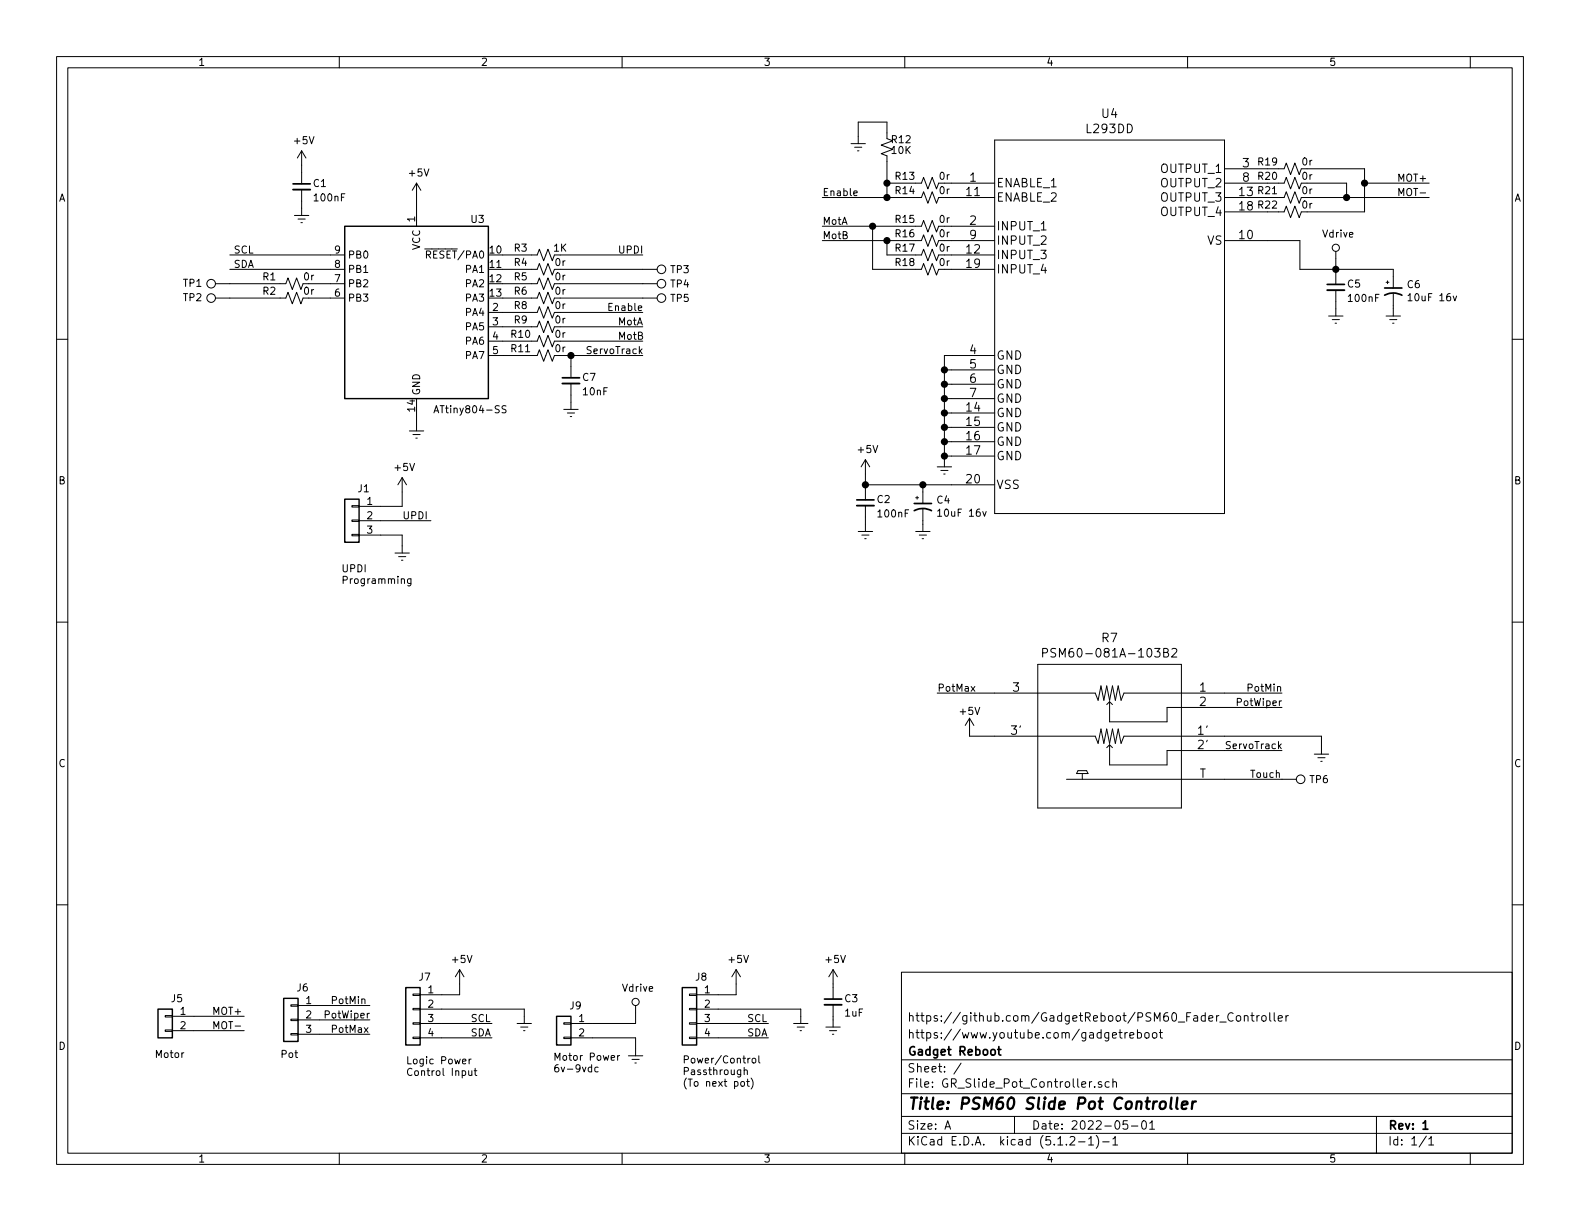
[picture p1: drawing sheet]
EESchema Schematic File Version 4
LIBS:GR_Slide_Pot_Controller-cache
EELAYER 29 0
EELAYER END
$Descr A 11000 8500
encoding utf-8
Sheet 1 1
Title "PSM60 Slide Pot Controller"
Date "2022-05-01"
Rev "1"
Comp "Gadget Reboot"
Comment1 "https://www.youtube.com/gadgetreboot"
Comment2 "https://github.com/GadgetReboot/PSM60_Fader_Controller"
Comment3 ""
Comment4 ""
$EndDescr
$Comp
L Device:C_Small C3
U 1 1
P 5800 6975
F 0 "C3" H 5875 7000 50  0000 L CNN
F 1 "1uF" H 5875 6900 50  0000 L CNN
F 2 "Capacitor_SMD:C_0805_2012Metric_Pad1.15x1.40mm_HandSolder" H 5800 6975 50  0001 C CNN
F 3 "~" H 5800 6975 50  0001 C CNN
	1    5800 6975
	1    0    0    -1  
$EndComp
$Comp
L power:GNDREF #PWR09
U 1 1
P 5800 7100
F 0 "#PWR09" H 5800 6850 50  0001 C CNN
F 1 "GNDREF" H 6050 6825 50  0001 C CNN
F 2 "" H 5800 7100 50  0001 C CNN
F 3 "" H 5800 7100 50  0001 C CNN
	1    5800 7100
	-1   0    0    -1  
$EndComp
Wire Wire Line
	5800 7100 5800 7075
Wire Wire Line
	5800 6875 5800 6850
Wire Wire Line
	3075 7125 3425 7125
Text Label 3275 7125 0    50   ~ 0
SCL
$Comp
L GR_Slide_Pot_Controller-rescue:PSM60-081A-103B2-PSM60_Fader R7
U 1 1
P 6925 4825
F 0 "R7" H 7725 5212 60  0000 C CNN
F 1 "PSM60-081A-103B2" H 7725 5106 60  0000 C CNN
F 2 "footprints:PSM60-081A-103B2" H 7725 5065 60  0001 C CNN
F 3 "" H 6925 4825 60  0000 C CNN
	1    6925 4825
	1    0    0    -1  
$EndComp
$Comp
L MCU_Microchip_ATtiny:ATtiny804-SS U3
U 1 1
P 2900 2175
F 0 "U3" H 3325 2825 50  0000 C CNN
F 1 "ATtiny804-SS" H 3275 1500 50  0000 C CNN
F 2 "Package_SO:SOIC-14_3.9x8.7mm_P1.27mm" H 2900 2175 50  0001 C CIN
F 3 "http://ww1.microchip.com/downloads/en/DeviceDoc/ATtiny804_1604-Data-Sheet-40002028A.pdf" H 2900 2175 50  0001 C CNN
	1    2900 2175
	1    0    0    -1  
$EndComp
$Comp
L GR_Slide_Pot_Controller-rescue:L293DD-L293dd U4
U 1 1
P 6625 1275
F 0 "U4" H 7725 1762 60  0000 C CNN
F 1 "L293DD" H 7725 1656 60  0000 C CNN
F 2 "footprints:L293DD" H 7725 1615 60  0001 C CNN
F 3 "" H 6625 1275 60  0000 C CNN
	1    6625 1275
	1    0    0    -1  
$EndComp
$Comp
L Connector_Generic:Conn_01x02 J5
U 1 1
P 1150 7075
F 0 "J5" H 1068 7200 50  0000 C CNN
F 1 "Conn_01x02" H 1230 6976 50  0001 L CNN
F 2 "Connector_JST:JST_XH_S2B-XH-A-1_1x02_P2.50mm_Horizontal" H 1150 7075 50  0001 C CNN
F 3 "~" H 1150 7075 50  0001 C CNN
	1    1150 7075
	-1   0    0    -1  
$EndComp
Text Notes 1075 7375 0    50   ~ 0
Motor\n
$Comp
L Connector_Generic:Conn_01x03 J6
U 1 1
P 2025 7100
F 0 "J6" H 1943 7325 50  0000 C CNN
F 1 "Conn_01x03" H 2105 7051 50  0001 L CNN
F 2 "Connector_JST:JST_XH_S3B-XH-A-1_1x03_P2.50mm_Horizontal" H 2025 7100 50  0001 C CNN
F 3 "~" H 2025 7100 50  0001 C CNN
	1    2025 7100
	-1   0    0    -1  
$EndComp
Text Notes 1950 7375 0    50   ~ 0
Pot
$Comp
L Connector_Generic:Conn_01x04 J7
U 1 1
P 2875 7025
F 0 "J7" H 2793 7250 50  0000 C CNN
F 1 "Conn_01x04" H 2955 6926 50  0001 L CNN
F 2 "Connector_JST:JST_XH_S4B-XH-A-1_1x04_P2.50mm_Horizontal" H 2875 7025 50  0001 C CNN
F 3 "~" H 2875 7025 50  0001 C CNN
	1    2875 7025
	-1   0    0    -1  
$EndComp
Text Notes 2825 7500 0    50   ~ 0
Logic Power\nControl Input\n
$Comp
L power:GNDREF #PWR0101
U 1 1
P 3650 7075
F 0 "#PWR0101" H 3650 6825 50  0001 C CNN
F 1 "GNDREF" H 3900 6800 50  0001 C CNN
F 2 "" H 3650 7075 50  0001 C CNN
F 3 "" H 3650 7075 50  0001 C CNN
	1    3650 7075
	-1   0    0    -1  
$EndComp
Wire Wire Line
	3650 7025 3650 7075
Wire Wire Line
	3075 7225 3425 7225
Text Label 3275 7225 0    50   ~ 0
SDA
Wire Wire Line
	1350 7075 1700 7075
Text Label 1475 7075 0    50   ~ 0
MOT+
Wire Wire Line
	2225 7200 2575 7200
Text Label 2300 7200 0    50   ~ 0
PotMax
Wire Wire Line
	3075 7025 3650 7025
Wire Wire Line
	1350 7175 1700 7175
Text Label 1475 7175 0    50   ~ 0
MOT-
$Comp
L power:+5V #PWR0102
U 1 1
P 3200 6850
F 0 "#PWR0102" H 3200 6700 50  0001 C CNN
F 1 "+5V" H 3215 7023 50  0000 C CNN
F 2 "" H 3200 6850 50  0001 C CNN
F 3 "" H 3200 6850 50  0001 C CNN
	1    3200 6850
	1    0    0    -1  
$EndComp
Wire Wire Line
	3075 6925 3200 6925
Wire Wire Line
	3200 6925 3200 6850
Wire Wire Line
	5000 7125 5350 7125
Text Label 5200 7125 0    50   ~ 0
SCL
$Comp
L Connector_Generic:Conn_01x04 J8
U 1 1
P 4800 7025
F 0 "J8" H 4718 7250 50  0000 C CNN
F 1 "Conn_01x04" H 4880 6926 50  0001 L CNN
F 2 "Connector_JST:JST_XH_S4B-XH-A-1_1x04_P2.50mm_Horizontal" H 4800 7025 50  0001 C CNN
F 3 "~" H 4800 7025 50  0001 C CNN
	1    4800 7025
	-1   0    0    -1  
$EndComp
Text Notes 4750 7575 0    50   ~ 0
Power/Control \nPassthrough\n(To next pot)
$Comp
L power:GNDREF #PWR0103
U 1 1
P 5575 7075
F 0 "#PWR0103" H 5575 6825 50  0001 C CNN
F 1 "GNDREF" H 5825 6800 50  0001 C CNN
F 2 "" H 5575 7075 50  0001 C CNN
F 3 "" H 5575 7075 50  0001 C CNN
	1    5575 7075
	-1   0    0    -1  
$EndComp
Wire Wire Line
	5575 7025 5575 7075
Wire Wire Line
	5000 7225 5350 7225
Text Label 5200 7225 0    50   ~ 0
SDA
Wire Wire Line
	5000 7025 5575 7025
$Comp
L power:+5V #PWR0104
U 1 1
P 5125 6850
F 0 "#PWR0104" H 5125 6700 50  0001 C CNN
F 1 "+5V" H 5140 7023 50  0000 C CNN
F 2 "" H 5125 6850 50  0001 C CNN
F 3 "" H 5125 6850 50  0001 C CNN
	1    5125 6850
	1    0    0    -1  
$EndComp
Wire Wire Line
	5000 6925 5125 6925
Wire Wire Line
	5125 6925 5125 6850
$Comp
L Connector_Generic:Conn_01x02 J9
U 1 1
P 3925 7125
F 0 "J9" H 3843 7250 50  0000 C CNN
F 1 "Conn_01x02" H 4005 7026 50  0001 L CNN
F 2 "Connector_JST:JST_XH_S2B-XH-A-1_1x02_P2.50mm_Horizontal" H 3925 7125 50  0001 C CNN
F 3 "~" H 3925 7125 50  0001 C CNN
	1    3925 7125
	-1   0    0    -1  
$EndComp
Text Notes 3850 7475 0    50   ~ 0
Motor Power\n6v-9vdc\n
$Comp
L power:GNDREF #PWR0105
U 1 1
P 4425 7300
F 0 "#PWR0105" H 4425 7050 50  0001 C CNN
F 1 "GNDREF" H 4675 7025 50  0001 C CNN
F 2 "" H 4425 7300 50  0001 C CNN
F 3 "" H 4425 7300 50  0001 C CNN
	1    4425 7300
	-1   0    0    -1  
$EndComp
Wire Wire Line
	4125 7225 4425 7225
Wire Wire Line
	4425 7225 4425 7300
$Comp
L power:Vdrive #PWR0106
U 1 1
P 4425 7050
F 0 "#PWR0106" H 4225 6900 50  0001 C CNN
F 1 "Vdrive" H 4442 7223 50  0000 C CNN
F 2 "" H 4425 7050 50  0001 C CNN
F 3 "" H 4425 7050 50  0001 C CNN
	1    4425 7050
	1    0    0    -1  
$EndComp
Wire Wire Line
	4125 7125 4425 7125
Wire Wire Line
	4425 7125 4425 7050
$Comp
L power:GNDREF #PWR015
U 1 1
P 9200 5200
F 0 "#PWR015" H 9200 4950 50  0001 C CNN
F 1 "GNDREF" H 9450 4925 50  0001 C CNN
F 2 "" H 9200 5200 50  0001 C CNN
F 3 "" H 9200 5200 50  0001 C CNN
	1    9200 5200
	-1   0    0    -1  
$EndComp
Wire Wire Line
	8525 5125 9200 5125
Wire Wire Line
	9200 5125 9200 5200
Wire Wire Line
	8525 5225 8925 5225
Text Label 8525 5225 0    50   ~ 0
ServoTrack
$Comp
L power:+5V #PWR014
U 1 1
P 6750 5100
F 0 "#PWR014" H 6750 4950 50  0001 C CNN
F 1 "+5V" H 6750 5250 50  0000 C CNN
F 2 "" H 6750 5100 50  0001 C CNN
F 3 "" H 6750 5100 50  0001 C CNN
	1    6750 5100
	1    0    0    -1  
$EndComp
Wire Wire Line
	6925 5125 6750 5125
Wire Wire Line
	6750 5125 6750 5100
Wire Wire Line
	8525 5425 8925 5425
Text Label 8700 5425 0    50   ~ 0
Touch
Wire Wire Line
	8525 4925 8925 4925
Text Label 8600 4925 0    50   ~ 0
PotWiper
Wire Wire Line
	8525 4825 8925 4825
Text Label 8675 4825 0    50   ~ 0
PotMin
Wire Wire Line
	6525 4825 6925 4825
Text Label 6525 4825 0    50   ~ 0
PotMax
Wire Wire Line
	2225 7000 2575 7000
Text Label 2300 7000 0    50   ~ 0
PotMin
Wire Wire Line
	2225 7100 2575 7100
Text Label 2250 7100 0    50   ~ 0
PotWiper
$Comp
L Device:CP1_Small C4
U 1 1
P 6425 3525
F 0 "C4" H 6516 3571 50  0000 L CNN
F 1 "10uF 16v" H 6516 3480 50  0000 L CNN
F 2 "Capacitor_SMD:C_Elec_4x5.4" H 6425 3525 50  0001 C CNN
F 3 "~" H 6425 3525 50  0001 C CNN
	1    6425 3525
	1    0    0    -1  
$EndComp
$Comp
L Device:C_Small C2
U 1 1
P 6025 3500
F 0 "C2" H 6100 3525 50  0000 L CNN
F 1 "100nF" H 6100 3425 50  0000 L CNN
F 2 "Capacitor_SMD:C_0805_2012Metric_Pad1.15x1.40mm_HandSolder" H 6025 3500 50  0001 C CNN
F 3 "~" H 6025 3500 50  0001 C CNN
	1    6025 3500
	1    0    0    -1  
$EndComp
$Comp
L power:GNDREF #PWR011
U 1 1
P 6025 3650
F 0 "#PWR011" H 6025 3400 50  0001 C CNN
F 1 "GNDREF" H 6275 3375 50  0001 C CNN
F 2 "" H 6025 3650 50  0001 C CNN
F 3 "" H 6025 3650 50  0001 C CNN
	1    6025 3650
	-1   0    0    -1  
$EndComp
Wire Wire Line
	6025 3650 6025 3600
Wire Wire Line
	6025 3400 6025 3375
Wire Wire Line
	6425 3425 6425 3375
Wire Wire Line
	6425 3375 6025 3375
Connection ~ 6025 3375
$Comp
L power:GNDREF #PWR012
U 1 1
P 6425 3650
F 0 "#PWR012" H 6425 3400 50  0001 C CNN
F 1 "GNDREF" H 6675 3375 50  0001 C CNN
F 2 "" H 6425 3650 50  0001 C CNN
F 3 "" H 6425 3650 50  0001 C CNN
	1    6425 3650
	-1   0    0    -1  
$EndComp
Wire Wire Line
	6425 3650 6425 3625
Wire Wire Line
	6025 3375 6025 3300
$Comp
L power:+5V #PWR010
U 1 1
P 6025 3300
F 0 "#PWR010" H 6025 3150 50  0001 C CNN
F 1 "+5V" H 6040 3473 50  0000 C CNN
F 2 "" H 6025 3300 50  0001 C CNN
F 3 "" H 6025 3300 50  0001 C CNN
	1    6025 3300
	1    0    0    -1  
$EndComp
$Comp
L Device:CP1_Small C6
U 1 1
P 9700 2025
F 0 "C6" H 9791 2071 50  0000 L CNN
F 1 "10uF 16v" H 9791 1980 50  0000 L CNN
F 2 "Capacitor_SMD:C_Elec_4x5.4" H 9700 2025 50  0001 C CNN
F 3 "~" H 9700 2025 50  0001 C CNN
	1    9700 2025
	1    0    0    -1  
$EndComp
$Comp
L Device:C_Small C5
U 1 1
P 9300 2000
F 0 "C5" H 9375 2025 50  0000 L CNN
F 1 "100nF" H 9375 1925 50  0000 L CNN
F 2 "Capacitor_SMD:C_0805_2012Metric_Pad1.15x1.40mm_HandSolder" H 9300 2000 50  0001 C CNN
F 3 "~" H 9300 2000 50  0001 C CNN
	1    9300 2000
	1    0    0    -1  
$EndComp
$Comp
L power:GNDREF #PWR017
U 1 1
P 9300 2150
F 0 "#PWR017" H 9300 1900 50  0001 C CNN
F 1 "GNDREF" H 9550 1875 50  0001 C CNN
F 2 "" H 9300 2150 50  0001 C CNN
F 3 "" H 9300 2150 50  0001 C CNN
	1    9300 2150
	-1   0    0    -1  
$EndComp
Wire Wire Line
	9300 2150 9300 2100
Wire Wire Line
	9300 1900 9300 1875
Wire Wire Line
	9700 1925 9700 1875
Wire Wire Line
	9700 1875 9300 1875
Connection ~ 9300 1875
$Comp
L power:GNDREF #PWR018
U 1 1
P 9700 2150
F 0 "#PWR018" H 9700 1900 50  0001 C CNN
F 1 "GNDREF" H 9950 1875 50  0001 C CNN
F 2 "" H 9700 2150 50  0001 C CNN
F 3 "" H 9700 2150 50  0001 C CNN
	1    9700 2150
	-1   0    0    -1  
$EndComp
Wire Wire Line
	9700 2150 9700 2125
Wire Wire Line
	9300 1875 9300 1800
$Comp
L power:Vdrive #PWR016
U 1 1
P 9300 1800
F 0 "#PWR016" H 9100 1650 50  0001 C CNN
F 1 "Vdrive" H 9317 1973 50  0000 C CNN
F 2 "" H 9300 1800 50  0001 C CNN
F 3 "" H 9300 1800 50  0001 C CNN
	1    9300 1800
	1    0    0    -1  
$EndComp
Wire Wire Line
	9300 1875 9050 1875
Wire Wire Line
	9050 1875 9050 1675
Wire Wire Line
	9050 1675 8825 1675
Wire Wire Line
	6625 3375 6425 3375
Connection ~ 6425 3375
Text Label 9725 1275 0    50   ~ 0
MOT+
Text Label 9725 1375 0    50   ~ 0
MOT-
Wire Wire Line
	8825 1475 8900 1475
Wire Wire Line
	9500 1475 9500 1275
Wire Wire Line
	9500 1275 9950 1275
Wire Wire Line
	8825 1175 8900 1175
Wire Wire Line
	9500 1175 9500 1275
Connection ~ 9500 1275
Wire Wire Line
	8825 1375 8900 1375
Wire Wire Line
	8825 1275 8900 1275
Wire Wire Line
	9375 1275 9375 1375
Connection ~ 9375 1375
Wire Wire Line
	9375 1375 9950 1375
Wire Wire Line
	6625 1375 6575 1375
Wire Wire Line
	6625 1275 6575 1275
Wire Wire Line
	6175 1275 6175 1375
Connection ~ 6175 1375
Wire Wire Line
	6175 1375 5725 1375
Wire Wire Line
	6625 1575 6575 1575
Wire Wire Line
	6625 1675 6575 1675
Wire Wire Line
	6625 1775 6575 1775
Wire Wire Line
	6175 1775 6175 1675
Connection ~ 6175 1675
Wire Wire Line
	6175 1675 5725 1675
Wire Wire Line
	6625 1875 6575 1875
Wire Wire Line
	6075 1875 6075 1575
Connection ~ 6075 1575
Wire Wire Line
	6075 1575 5725 1575
$Comp
L power:GNDREF #PWR013
U 1 1
P 6575 3200
F 0 "#PWR013" H 6575 2950 50  0001 C CNN
F 1 "GNDREF" H 6825 2925 50  0001 C CNN
F 2 "" H 6575 3200 50  0001 C CNN
F 3 "" H 6575 3200 50  0001 C CNN
	1    6575 3200
	-1   0    0    -1  
$EndComp
Wire Wire Line
	6625 2475 6575 2475
Wire Wire Line
	6575 2475 6575 2575
Wire Wire Line
	6625 3175 6575 3175
Connection ~ 6575 3175
Wire Wire Line
	6575 3175 6575 3200
Wire Wire Line
	6625 3075 6575 3075
Connection ~ 6575 3075
Wire Wire Line
	6575 3075 6575 3175
Wire Wire Line
	6625 2975 6575 2975
Connection ~ 6575 2975
Wire Wire Line
	6575 2975 6575 3075
Wire Wire Line
	6625 2875 6575 2875
Connection ~ 6575 2875
Wire Wire Line
	6575 2875 6575 2975
Wire Wire Line
	6625 2775 6575 2775
Connection ~ 6575 2775
Wire Wire Line
	6575 2775 6575 2875
Wire Wire Line
	6625 2675 6575 2675
Connection ~ 6575 2675
Wire Wire Line
	6575 2675 6575 2775
Wire Wire Line
	6625 2575 6575 2575
Connection ~ 6575 2575
Wire Wire Line
	6575 2575 6575 2675
$Comp
L power:+5V #PWR07
U 1 1
P 5800 6850
F 0 "#PWR07" H 5800 6700 50  0001 C CNN
F 1 "+5V" H 5815 7023 50  0000 C CNN
F 2 "" H 5800 6850 50  0001 C CNN
F 3 "" H 5800 6850 50  0001 C CNN
	1    5800 6850
	1    0    0    -1  
$EndComp
$Comp
L power:+5V #PWR05
U 1 1
P 2900 1375
F 0 "#PWR05" H 2900 1225 50  0001 C CNN
F 1 "+5V" H 2915 1548 50  0000 C CNN
F 2 "" H 2900 1375 50  0001 C CNN
F 3 "" H 2900 1375 50  0001 C CNN
	1    2900 1375
	1    0    0    -1  
$EndComp
$Comp
L power:GNDREF #PWR06
U 1 1
P 2900 2950
F 0 "#PWR06" H 2900 2700 50  0001 C CNN
F 1 "GNDREF" H 3150 2675 50  0001 C CNN
F 2 "" H 2900 2950 50  0001 C CNN
F 3 "" H 2900 2950 50  0001 C CNN
	1    2900 2950
	-1   0    0    -1  
$EndComp
Wire Wire Line
	2900 2950 2900 2875
Wire Wire Line
	2900 1375 2900 1475
$Comp
L Device:C_Small C1
U 1 1
P 2100 1300
F 0 "C1" H 2175 1325 50  0000 L CNN
F 1 "100nF" H 2175 1225 50  0000 L CNN
F 2 "Capacitor_SMD:C_0805_2012Metric_Pad1.15x1.40mm_HandSolder" H 2100 1300 50  0001 C CNN
F 3 "~" H 2100 1300 50  0001 C CNN
	1    2100 1300
	1    0    0    -1  
$EndComp
$Comp
L power:GNDREF #PWR02
U 1 1
P 2100 1450
F 0 "#PWR02" H 2100 1200 50  0001 C CNN
F 1 "GNDREF" H 2350 1175 50  0001 C CNN
F 2 "" H 2100 1450 50  0001 C CNN
F 3 "" H 2100 1450 50  0001 C CNN
	1    2100 1450
	-1   0    0    -1  
$EndComp
Wire Wire Line
	2100 1450 2100 1400
$Comp
L power:+5V #PWR01
U 1 1
P 2100 1150
F 0 "#PWR01" H 2100 1000 50  0001 C CNN
F 1 "+5V" H 2115 1323 50  0000 C CNN
F 2 "" H 2100 1150 50  0001 C CNN
F 3 "" H 2100 1150 50  0001 C CNN
	1    2100 1150
	1    0    0    -1  
$EndComp
Wire Wire Line
	2100 1150 2100 1200
Wire Wire Line
	4475 1875 3900 1875
Wire Wire Line
	4475 1975 3900 1975
Wire Wire Line
	4475 2075 3900 2075
Wire Wire Line
	4475 2275 3900 2275
Wire Wire Line
	4475 2375 3900 2375
Wire Wire Line
	4475 2475 3975 2475
$Comp
L Connector:TestPoint TP6
U 1 1
P 8925 5425
F 0 "TP6" V 8925 5613 50  0000 L CNN
F 1 "TestPoint" V 8970 5613 50  0001 L CNN
F 2 "TestPoint:TestPoint_Pad_D1.0mm" H 9125 5425 50  0001 C CNN
F 3 "~" H 9125 5425 50  0001 C CNN
	1    8925 5425
	0    1    1    0   
$EndComp
$Comp
L Device:R_Small_US R19
U 1 1
P 9000 1175
F 0 "R19" V 8950 1000 50  0000 C CNN
F 1 "0r" V 8950 1275 50  0000 C CNN
F 2 "Resistor_SMD:R_0603_1608Metric_Pad1.05x0.95mm_HandSolder" H 9000 1175 50  0001 C CNN
F 3 "~" H 9000 1175 50  0001 C CNN
	1    9000 1175
	0    1    1    0   
$EndComp
Wire Wire Line
	9100 1175 9500 1175
$Comp
L Device:R_Small_US R20
U 1 1
P 9000 1275
F 0 "R20" V 8950 1100 50  0000 C CNN
F 1 "0r" V 8950 1375 50  0000 C CNN
F 2 "Resistor_SMD:R_0603_1608Metric_Pad1.05x0.95mm_HandSolder" H 9000 1275 50  0001 C CNN
F 3 "~" H 9000 1275 50  0001 C CNN
	1    9000 1275
	0    1    1    0   
$EndComp
Wire Wire Line
	9100 1275 9375 1275
$Comp
L Device:R_Small_US R21
U 1 1
P 9000 1375
F 0 "R21" V 8950 1200 50  0000 C CNN
F 1 "0r" V 8950 1475 50  0000 C CNN
F 2 "Resistor_SMD:R_0603_1608Metric_Pad1.05x0.95mm_HandSolder" H 9000 1375 50  0001 C CNN
F 3 "~" H 9000 1375 50  0001 C CNN
	1    9000 1375
	0    1    1    0   
$EndComp
Wire Wire Line
	9100 1375 9375 1375
$Comp
L Device:R_Small_US R22
U 1 1
P 9000 1475
F 0 "R22" V 8950 1300 50  0000 C CNN
F 1 "0r" V 8950 1575 50  0000 C CNN
F 2 "Resistor_SMD:R_0603_1608Metric_Pad1.05x0.95mm_HandSolder" H 9000 1475 50  0001 C CNN
F 3 "~" H 9000 1475 50  0001 C CNN
	1    9000 1475
	0    1    1    0   
$EndComp
Wire Wire Line
	9100 1475 9500 1475
$Comp
L Device:R_Small_US R13
U 1 1
P 6475 1275
F 0 "R13" V 6425 1100 50  0000 C CNN
F 1 "0r" V 6425 1375 50  0000 C CNN
F 2 "Resistor_SMD:R_0603_1608Metric_Pad1.05x0.95mm_HandSolder" H 6475 1275 50  0001 C CNN
F 3 "~" H 6475 1275 50  0001 C CNN
	1    6475 1275
	0    1    1    0   
$EndComp
Wire Wire Line
	6375 1275 6175 1275
$Comp
L Device:R_Small_US R14
U 1 1
P 6475 1375
F 0 "R14" V 6425 1200 50  0000 C CNN
F 1 "0r" V 6425 1475 50  0000 C CNN
F 2 "Resistor_SMD:R_0603_1608Metric_Pad1.05x0.95mm_HandSolder" H 6475 1375 50  0001 C CNN
F 3 "~" H 6475 1375 50  0001 C CNN
	1    6475 1375
	0    1    1    0   
$EndComp
Wire Wire Line
	6375 1375 6175 1375
$Comp
L Device:R_Small_US R15
U 1 1
P 6475 1575
F 0 "R15" V 6425 1400 50  0000 C CNN
F 1 "0r" V 6425 1675 50  0000 C CNN
F 2 "Resistor_SMD:R_0603_1608Metric_Pad1.05x0.95mm_HandSolder" H 6475 1575 50  0001 C CNN
F 3 "~" H 6475 1575 50  0001 C CNN
	1    6475 1575
	0    1    1    0   
$EndComp
Wire Wire Line
	6375 1575 6075 1575
$Comp
L Device:R_Small_US R16
U 1 1
P 6475 1675
F 0 "R16" V 6425 1500 50  0000 C CNN
F 1 "0r" V 6425 1775 50  0000 C CNN
F 2 "Resistor_SMD:R_0603_1608Metric_Pad1.05x0.95mm_HandSolder" H 6475 1675 50  0001 C CNN
F 3 "~" H 6475 1675 50  0001 C CNN
	1    6475 1675
	0    1    1    0   
$EndComp
Wire Wire Line
	6375 1675 6175 1675
$Comp
L Device:R_Small_US R17
U 1 1
P 6475 1775
F 0 "R17" V 6425 1600 50  0000 C CNN
F 1 "0r" V 6425 1875 50  0000 C CNN
F 2 "Resistor_SMD:R_0603_1608Metric_Pad1.05x0.95mm_HandSolder" H 6475 1775 50  0001 C CNN
F 3 "~" H 6475 1775 50  0001 C CNN
	1    6475 1775
	0    1    1    0   
$EndComp
Wire Wire Line
	6375 1775 6175 1775
$Comp
L Device:R_Small_US R18
U 1 1
P 6475 1875
F 0 "R18" V 6425 1700 50  0000 C CNN
F 1 "0r" V 6425 1975 50  0000 C CNN
F 2 "Resistor_SMD:R_0603_1608Metric_Pad1.05x0.95mm_HandSolder" H 6475 1875 50  0001 C CNN
F 3 "~" H 6475 1875 50  0001 C CNN
	1    6475 1875
	0    1    1    0   
$EndComp
Wire Wire Line
	6375 1875 6075 1875
$Comp
L Device:R_Small_US R3
U 1 1
P 3800 1775
F 0 "R3" V 3750 1600 50  0000 C CNN
F 1 "1K" V 3750 1875 50  0000 C CNN
F 2 "Resistor_SMD:R_0805_2012Metric_Pad1.15x1.40mm_HandSolder" H 3800 1775 50  0001 C CNN
F 3 "~" H 3800 1775 50  0001 C CNN
	1    3800 1775
	0    1    1    0   
$EndComp
Wire Wire Line
	3700 1775 3500 1775
$Comp
L Device:R_Small_US R4
U 1 1
P 3800 1875
F 0 "R4" V 3750 1700 50  0000 C CNN
F 1 "0r" V 3750 1975 50  0000 C CNN
F 2 "Resistor_SMD:R_0603_1608Metric_Pad1.05x0.95mm_HandSolder" H 3800 1875 50  0001 C CNN
F 3 "~" H 3800 1875 50  0001 C CNN
	1    3800 1875
	0    1    1    0   
$EndComp
Wire Wire Line
	3700 1875 3500 1875
$Comp
L Device:R_Small_US R5
U 1 1
P 3800 1975
F 0 "R5" V 3750 1800 50  0000 C CNN
F 1 "0r" V 3750 2075 50  0000 C CNN
F 2 "Resistor_SMD:R_0603_1608Metric_Pad1.05x0.95mm_HandSolder" H 3800 1975 50  0001 C CNN
F 3 "~" H 3800 1975 50  0001 C CNN
	1    3800 1975
	0    1    1    0   
$EndComp
Wire Wire Line
	3700 1975 3500 1975
$Comp
L Device:R_Small_US R6
U 1 1
P 3800 2075
F 0 "R6" V 3750 1900 50  0000 C CNN
F 1 "0r" V 3750 2175 50  0000 C CNN
F 2 "Resistor_SMD:R_0603_1608Metric_Pad1.05x0.95mm_HandSolder" H 3800 2075 50  0001 C CNN
F 3 "~" H 3800 2075 50  0001 C CNN
	1    3800 2075
	0    1    1    0   
$EndComp
Wire Wire Line
	3700 2075 3500 2075
$Comp
L Device:R_Small_US R8
U 1 1
P 3800 2175
F 0 "R8" V 3750 2000 50  0000 C CNN
F 1 "0r" V 3750 2275 50  0000 C CNN
F 2 "Resistor_SMD:R_0603_1608Metric_Pad1.05x0.95mm_HandSolder" H 3800 2175 50  0001 C CNN
F 3 "~" H 3800 2175 50  0001 C CNN
	1    3800 2175
	0    1    1    0   
$EndComp
Wire Wire Line
	3700 2175 3500 2175
$Comp
L Device:R_Small_US R9
U 1 1
P 3800 2275
F 0 "R9" V 3750 2100 50  0000 C CNN
F 1 "0r" V 3750 2375 50  0000 C CNN
F 2 "Resistor_SMD:R_0603_1608Metric_Pad1.05x0.95mm_HandSolder" H 3800 2275 50  0001 C CNN
F 3 "~" H 3800 2275 50  0001 C CNN
	1    3800 2275
	0    1    1    0   
$EndComp
Wire Wire Line
	3700 2275 3500 2275
$Comp
L Device:R_Small_US R10
U 1 1
P 3800 2375
F 0 "R10" V 3750 2200 50  0000 C CNN
F 1 "0r" V 3750 2475 50  0000 C CNN
F 2 "Resistor_SMD:R_0603_1608Metric_Pad1.05x0.95mm_HandSolder" H 3800 2375 50  0001 C CNN
F 3 "~" H 3800 2375 50  0001 C CNN
	1    3800 2375
	0    1    1    0   
$EndComp
Wire Wire Line
	3700 2375 3500 2375
$Comp
L Device:R_Small_US R11
U 1 1
P 3800 2475
F 0 "R11" V 3750 2300 50  0000 C CNN
F 1 "0r" V 3750 2575 50  0000 C CNN
F 2 "Resistor_SMD:R_0603_1608Metric_Pad1.05x0.95mm_HandSolder" H 3800 2475 50  0001 C CNN
F 3 "~" H 3800 2475 50  0001 C CNN
	1    3800 2475
	0    1    1    0   
$EndComp
Wire Wire Line
	3700 2475 3500 2475
Wire Wire Line
	2300 1975 2150 1975
Wire Wire Line
	2300 2075 2150 2075
$Comp
L Device:R_Small_US R1
U 1 1
P 2050 1975
F 0 "R1" V 2000 1800 50  0000 C CNN
F 1 "0r" V 2000 2075 50  0000 C CNN
F 2 "Resistor_SMD:R_0603_1608Metric_Pad1.05x0.95mm_HandSolder" H 2050 1975 50  0001 C CNN
F 3 "~" H 2050 1975 50  0001 C CNN
	1    2050 1975
	0    1    1    0   
$EndComp
Wire Wire Line
	1950 1975 1600 1975
$Comp
L Device:R_Small_US R2
U 1 1
P 2050 2075
F 0 "R2" V 2000 1900 50  0000 C CNN
F 1 "0r" V 2000 2175 50  0000 C CNN
F 2 "Resistor_SMD:R_0603_1608Metric_Pad1.05x0.95mm_HandSolder" H 2050 2075 50  0001 C CNN
F 3 "~" H 2050 2075 50  0001 C CNN
	1    2050 2075
	0    1    1    0   
$EndComp
Wire Wire Line
	1950 2075 1600 2075
Text Label 1625 1775 0    50   ~ 0
SCL
Text Label 1625 1875 0    50   ~ 0
SDA
Wire Wire Line
	1600 1775 2300 1775
Wire Wire Line
	1600 1875 2300 1875
Text Label 4300 1775 0    50   ~ 0
UPDI
$Comp
L Connector_Generic:Conn_01x03 J1
U 1 1
P 2450 3625
F 0 "J1" H 2368 3850 50  0000 C CNN
F 1 "Conn_01x03" H 2530 3576 50  0001 L CNN
F 2 "Connector_PinHeader_2.54mm:PinHeader_1x03_P2.54mm_Vertical" H 2450 3625 50  0001 C CNN
F 3 "~" H 2450 3625 50  0001 C CNN
	1    2450 3625
	-1   0    0    -1  
$EndComp
Text Notes 2375 4075 0    50   ~ 0
UPDI \nProgramming
Wire Wire Line
	2650 3625 3000 3625
Text Label 2800 3625 0    50   ~ 0
UPDI
$Comp
L power:GNDREF #PWR04
U 1 1
P 2800 3800
F 0 "#PWR04" H 2800 3550 50  0001 C CNN
F 1 "GNDREF" H 3050 3525 50  0001 C CNN
F 2 "" H 2800 3800 50  0001 C CNN
F 3 "" H 2800 3800 50  0001 C CNN
	1    2800 3800
	-1   0    0    -1  
$EndComp
$Comp
L power:+5V #PWR03
U 1 1
P 2800 3425
F 0 "#PWR03" H 2800 3275 50  0001 C CNN
F 1 "+5V" H 2815 3598 50  0000 C CNN
F 2 "" H 2800 3425 50  0001 C CNN
F 3 "" H 2800 3425 50  0001 C CNN
	1    2800 3425
	1    0    0    -1  
$EndComp
Wire Wire Line
	2650 3525 2800 3525
Wire Wire Line
	2800 3525 2800 3425
Wire Wire Line
	2650 3725 2800 3725
Wire Wire Line
	2800 3725 2800 3800
Text Label 4225 2175 0    50   ~ 0
Enable
Wire Wire Line
	3900 1775 4475 1775
Wire Wire Line
	3900 2175 4475 2175
Text Label 5725 1375 0    50   ~ 0
Enable
Text Label 4300 2275 0    50   ~ 0
MotA
Text Label 4075 2475 0    50   ~ 0
ServoTrack
Text Label 4300 2375 0    50   ~ 0
MotB
Text Label 5725 1575 0    50   ~ 0
MotA
Text Label 5725 1675 0    50   ~ 0
MotB
$Comp
L Device:R_Small_US R12
U 1 1
P 6175 1025
F 0 "R12" H 6075 975 50  0000 C CNN
F 1 "10K" H 6075 1050 50  0000 C CNN
F 2 "Resistor_SMD:R_0805_2012Metric_Pad1.15x1.40mm_HandSolder" H 6175 1025 50  0001 C CNN
F 3 "~" H 6175 1025 50  0001 C CNN
	1    6175 1025
	-1   0    0    1   
$EndComp
$Comp
L power:GNDREF #PWR08
U 1 1
P 5975 950
F 0 "#PWR08" H 5975 700 50  0001 C CNN
F 1 "GNDREF" H 6225 675 50  0001 C CNN
F 2 "" H 5975 950 50  0001 C CNN
F 3 "" H 5975 950 50  0001 C CNN
	1    5975 950 
	-1   0    0    -1  
$EndComp
Wire Wire Line
	6175 1125 6175 1275
Connection ~ 6175 1275
Wire Wire Line
	6175 925  6175 850 
Wire Wire Line
	6175 850  5975 850 
Wire Wire Line
	5975 850  5975 950 
$Comp
L Connector:TestPoint TP3
U 1 1
P 4475 1875
F 0 "TP3" V 4475 2063 50  0000 L CNN
F 1 "TestPoint" V 4520 2063 50  0001 L CNN
F 2 "TestPoint:TestPoint_Pad_D1.0mm" H 4675 1875 50  0001 C CNN
F 3 "~" H 4675 1875 50  0001 C CNN
	1    4475 1875
	0    1    1    0   
$EndComp
$Comp
L Connector:TestPoint TP4
U 1 1
P 4475 1975
F 0 "TP4" V 4475 2163 50  0000 L CNN
F 1 "TestPoint" V 4520 2163 50  0001 L CNN
F 2 "TestPoint:TestPoint_Pad_D1.0mm" H 4675 1975 50  0001 C CNN
F 3 "~" H 4675 1975 50  0001 C CNN
	1    4475 1975
	0    1    1    0   
$EndComp
$Comp
L Connector:TestPoint TP5
U 1 1
P 4475 2075
F 0 "TP5" V 4475 2263 50  0000 L CNN
F 1 "TestPoint" V 4520 2263 50  0001 L CNN
F 2 "TestPoint:TestPoint_Pad_D1.0mm" H 4675 2075 50  0001 C CNN
F 3 "~" H 4675 2075 50  0001 C CNN
	1    4475 2075
	0    1    1    0   
$EndComp
$Comp
L Connector:TestPoint TP1
U 1 1
P 1600 1975
F 0 "TP1" V 1600 2163 50  0000 L CNN
F 1 "TestPoint" V 1645 2163 50  0001 L CNN
F 2 "TestPoint:TestPoint_Pad_D1.0mm" H 1800 1975 50  0001 C CNN
F 3 "~" H 1800 1975 50  0001 C CNN
	1    1600 1975
	0    -1   -1   0   
$EndComp
$Comp
L Connector:TestPoint TP2
U 1 1
P 1600 2075
F 0 "TP2" V 1600 2263 50  0000 L CNN
F 1 "TestPoint" V 1645 2263 50  0001 L CNN
F 2 "TestPoint:TestPoint_Pad_D1.0mm" H 1800 2075 50  0001 C CNN
F 3 "~" H 1800 2075 50  0001 C CNN
	1    1600 2075
	0    -1   -1   0   
$EndComp
$Comp
L Device:C_Small C7
U 1 1
P 3975 2650
F 0 "C7" H 4050 2675 50  0000 L CNN
F 1 "10nF" H 4050 2575 50  0000 L CNN
F 2 "Capacitor_SMD:C_0805_2012Metric_Pad1.15x1.40mm_HandSolder" H 3975 2650 50  0001 C CNN
F 3 "~" H 3975 2650 50  0001 C CNN
	1    3975 2650
	1    0    0    -1  
$EndComp
$Comp
L power:GNDREF #PWR019
U 1 1
P 3975 2800
F 0 "#PWR019" H 3975 2550 50  0001 C CNN
F 1 "GNDREF" H 4225 2525 50  0001 C CNN
F 2 "" H 3975 2800 50  0001 C CNN
F 3 "" H 3975 2800 50  0001 C CNN
	1    3975 2800
	-1   0    0    -1  
$EndComp
Wire Wire Line
	3975 2800 3975 2750
Wire Wire Line
	3975 2550 3975 2475
Connection ~ 3975 2475
Wire Wire Line
	3975 2475 3900 2475
$EndSCHEMATC
